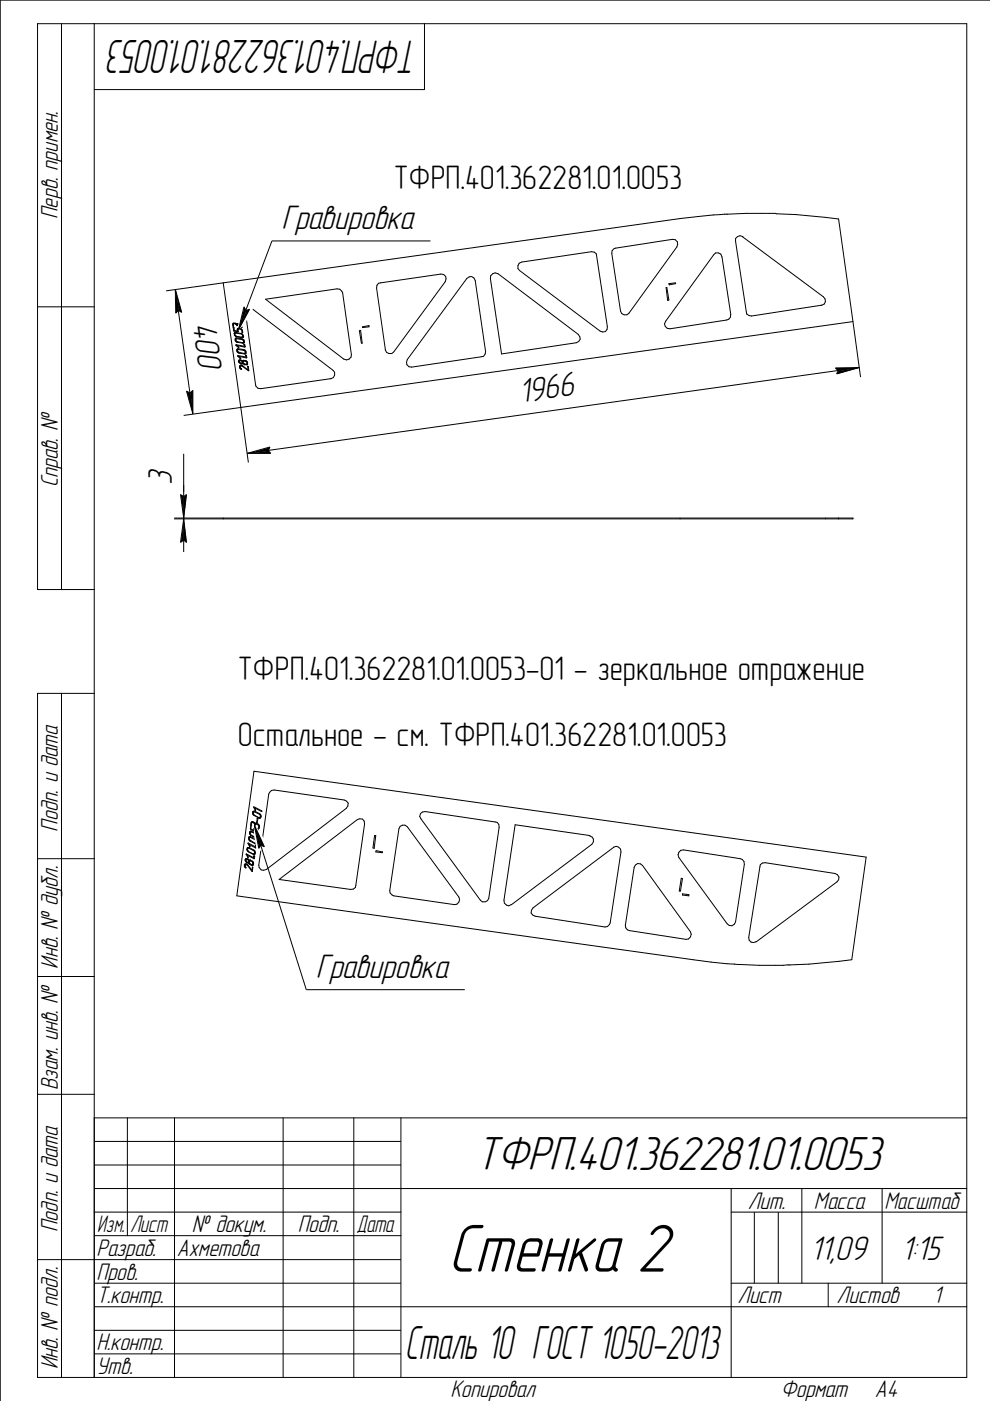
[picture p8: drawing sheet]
<svg xmlns="http://www.w3.org/2000/svg" width="210mm" height="297mm" viewBox="0 0 210 297" stroke-linecap="round" stroke-linejoin="round" font-family="sans-serif">
<g fill="none" stroke="#000" stroke-width=".21">
<path d="M-.1 0l.1 297M47.3 60l96.9-13.7a124.6 124.6 0 0 1 33.6 .1l3 21.8M47.3 60l5.4 38.1M47.3 60l-12.1 1.7M99 59l.5-.3 .5-.1 .5 .4 .3 .5 2.2 15-.1 .5-.4 .6h-.4l-14.8 2.2h-.6l-.4-.5-.1-.5 .2-.6zM104.5 58l.5-.1 .6 .1 17 12.9 .3 .5 .1 .5-.3 .5-.5 .3-15.9 2.3-2.3-16 .1-.6zM110.1 55.8l.5-.2 14.8-2.2 .6 .1 .4 .3 .1 .4 2.3 15.1-.1 .6-.3 .4-.6 .1-.5-.2-17.1-12.9-.4-.4v-.6zM130.2 52.7l12.4-2 .6 .1 .4 .5 .1 .5-.2 .6-10.2 14a1.02 1.02 0 0 1-1 .3 1.02 1.02 0 0 1-.7-.7l-1.9-12.3 .1-.6zM151.7 53.6h.6l.5 .3 .3 .6 1.8 12.2v.6l-.4 .4-.4 .1-12 1.9-.6-.1-.4-.4-.2-.5 .2-.6zM156 50.6l.4-.4 .5-.2 .6 .2 17.1 12.7 .3 .5 .1 .6-.2 .5-.6 .2-14.9 2.3-.5-.1-.5-.3zM49.4 68.6h1.4a.67 .67 0 0 1 .4 .9 .73 .73 0 0 0-.8-.8l-.1 .3a.5 .5 0 0 0-.9-.2v.4zM49.4 69.4l.2 .1 .1 .5 .7 .2v-.6l.7 .1 .4 .8h-.2v-.5l-.6-.3-.2 .1v.5l-.9-.1z"/>
<path d="M49.7 70.6l.3-.1 1.2 .2a.64 .64 0 0 1 .4 .9l-1.6-.2-.3-.3zM49.8 70.7l1.4 .1 .3 .6-1.4-.1-.2-.2zM49.9 71.8l.1-.1 1.3 .1a.54 .54 0 0 1 .5 .4 .54 .54 0 0 1-.2 .6 2.1 2.1 0 0 1-1.7-.6zM50 71.8l1.4 .2 .2 .2v.4l-.2 .1-1.2-.3-.2-.4zM50 73.1l2 .4-1.7-.2 .3 .3-.1 .1-.5-.4zM50.4 74.1l1.3 .2 .3 .2v.4l-1.5-.2-.1-.2zM50.4 73.9l1.5 .3 .3 .3v.5h-.4l-1.3-.2-.3-.3v-.4zM50.6 76.4l.5-.1 .3 .3a.72 .72 0 0 1 1.1 .2v.5h-.7l-.4-.2a.56 .56 0 0 1-.6-.1 .56 .56 0 0 1-.2-.6zM50.7 76.6h.6l.1 .4h-.4zM50.8 77.6l.4-.2 1.4 1v-.7l.1 .9-1.4-1-.4 .2 .3 .5h-.1l-.3-.3zM51 76l-.4-.4 1.6 .3 .1-.2-1.9-.2 .7 .5M51.6 76.6h.6l.2 .6h-.7z"/>
<path d="M51.7 73l.2 .3zM52.1 75.3l.1 .3zM52.5 65.5l.6-.1 .5 .2 17 12.9a1.01 1.01 0 0 1 .3 1.1 1.01 1.01 0 0 1-.8 .7l-14.8 2.1-.6-.1-.4-.4-.1-.3-2.1-15.1 .1-.6zM56.3 63.4l15.2-2.2 .6 .1 .5 .8 1.9 13.1a1.06 1.06 0 0 1-1.6 .9zM76.2 70.1l.3-.1 .3 2.8h-.2zM76.9 69.3l1.3-.3v.3l-1.3 .2zM80.3 60.1l13.2-2 .6 .1 .4 .4 .1 .5-.2 .6-10.9 14.9a1.01 1.01 0 0 1-1.1 .3 1.01 1.01 0 0 1-.7-.8l-1.9-13 .1-.6zM141.2 61h.2l.4 2.6-.2 .1zM141.8 60.1l1.4-.1 .1 .1-1.4 .3zM180.8 68.2l-141.9 19.9M180.8 68.2l1.7 11.8"/>
</g>
<g fill="#fff">
<path d="M83.5 34.6h61.1v7.1h-61.1z"/>
<path d="M39.3 67.9h8.6v12.1h-8.6z"/>
<path d="M38.9 82.2h2.5v5.5h-2.5z"/>
</g>
<path d="M39.5 82.9l.8 .4 .6-.6v5z" fill="none" stroke="#000" stroke-width=".21"/>
<path d="M39.6 83h1.3v4.5h-1.3zM40.3 82.8h.6v4.4h-.6z" fill="#000"/>
<path d="M36.7 61.4h2.5v5.6h-2.5z" fill="#fff"/>
<path d="M37.2 61.3l1.3 4.9-.7-.4-.5 .6zM37.2 61.3l3.7 26.4" fill="none" stroke="#000" stroke-width=".21"/>
<path d="M37.3 61.7h1.2v4.5h-1.2zM37.3 61.9h.5v4.5h-.5z" fill="#000"/>
<g fill="#fff">
<path d="M109.5 78.1h14.3v8.9h-14.3z"/>
<path d="M176.6 77.5h5.6v2.5h-5.6z"/>
</g>
<path d="M177.1 78l5.1-.1-4.8 1.4 .3-.7z" fill="none" stroke="#000" stroke-width=".21"/>
<path d="M177.1 78h4.6v.6h-4.6zM177.5 78h4.4v1.3h-4.4z" fill="#000"/>
<path d="M52.4 94.3h5.6v2.3h-5.6z" fill="#fff"/>
<path d="M182.2 77.9l-129.8 18.2M52.4 96.1l4.8-1.3-.3 .7 .5 .6z" fill="none" stroke="#000" stroke-width=".21"/>
<path d="M52.7 94.9h4.5v1.2h-4.5zM53.1 95.6h4.3v.5h-4.3z" fill="#000"/>
<g fill="#fff">
<path d="M59.7 43h29.5v7.1h-29.5z"/>
<path d="M50.5 64.5h3.2v5.5h-3.2z"/>
</g>
<path d="M91.3 51.1h-33.6l-7.2 18.9M51.7 65.1l.5 .7 .7-.2-2.4 4.4zM38.9 96.2v13.6M36.9 109.8h143.9v.2h-143.9M47.3 109.8v.2M177.8 109.8v.2" fill="none" stroke="#000" stroke-width=".21"/>
<path d="M50.6 65.1h1.6v4.7h-1.6zM50.6 65.6h2.3v4.3h-2.3z" fill="#000"/>
<g fill="#fff">
<path d="M30.8 98.2h7.1v4.6h-7.1z"/>
<path d="M37.7 104.3h2.4v5.5h-2.4z"/>
</g>
<path d="M38.3 104.8l.6 .5 .6-.5-.6 5zM38.9 102.8v7" fill="none" stroke="#000" stroke-width=".21"/>
<path d="M38.4 104.9h.5v4.3h-.5zM38.9 104.9h.6v4.9h-.6z" fill="#000"/>
<path d="M37.8 110.1h2.3v5.4h-2.3z" fill="#fff"/>
<g fill="none" stroke="#000" stroke-width=".21">
<path d="M38.9 110l.6 5-.6-.5-.6 .5zM38.9 109.8v7.2M52.5 179.7h.3l1.1 .6 .2 .7-.3 .2-1.1-.6-.4-.5zM52.5 179.9l.2-.1 1.1 .6a.34 .34 0 0 1 .2 .3 .34 .34 0 0 1-.3 .3l-1-.5-.2-.1zM52.6 178.8l1.7 .8v.2l-1.6-.8 .3 .4-.1 .1zM52.7 177.5l.5-.1 1 .5a.63 .63 0 0 1 0 1l-1.4-.7zM52.9 177.6l.2-.1 1.1 .6 .2 .6-.4 .1-1-.6-.2-.2zM53.1 176.4l1.3 .5 .1 .2v.4l-.2 .1-1-.5-.3-.4zM53.1 176.2l1.3 .6a.5 .5 0 0 1 .3 .5 .5 .5 0 0 1-.4 .4l-1.2-.6-.2-.3v-.4zM53.2 175v.7l.6 .4v-.4a.71 .71 0 0 1 .9 .2 .71 .71 0 0 1 .1 .8l-.1-.6-.4-.4h-.3l-.1 .5-.8-.4zM53.3 174.4l.3-.2 .5 .4a.66 .66 0 0 1 .8 .2 .66 .66 0 0 1 0 .8v-.4a.49 .49 0 0 0-.7-.4l-.2 .1-.1-.4-.2-.1h-.3l-.1 .4h-.1zM53.6 172.1l.4-.1 1 .5 .4 .5-.1 .3-.4 .2-1.1-.7-.2-.2z"/>
<path d="M53.8 171.1l1.7 .9v.1l-1.5-.8 .1 .5zM53.8 172.2l.1-.1 1.2 .6 .1 .6h-.3l-1-.5-.2-.2zM53.8 163.5l129.8 18.2-3 21.8a116.6 116.6 0 0 1-33.6 0l-96.8-13.6zM54.2 179.2l.2 .2h-.2zM54.5 173.5l.2 .1-.3 .8zM57.1 168l.5-.4 .6-.1 14.8 2.1 .5 .3 .3 .4-.1 .6-.3 .5-16.9 12.9-.6 .2-.5-.1-.5-.5v-.5l2.1-15.1zM79.4 177.2h.3l-.4 2.7-.2-.1zM84.8 175.2l.5-.3h.6l.5 .4 10.9 14.9a1.06 1.06 0 0 1-.9 1.6l-12.9-1.9-.8-.6-.1-.5 2-13.1zM89.2 172.5l.4-.3 .6-.1 15.2 2.3 .3 .4 .1 .6-2.2 15a1.02 1.02 0 0 1-.7 .8 1.02 1.02 0 0 1-1-.3l-12.7-17.3-.2-.5zM109.2 174.9l15.9 2.3a1.11 1.11 0 0 1 .4 1.8l-17 12.8-.6 .3-.5-.2-.5-.4-.1-.6zM51.8 183.3l.2-.1h.3l1.1 1.3 .2-.7-.1 1-1.2-1.5h-.3l-.1 .2 .3 .4-.1 .1-.3-.2zM52.1 182.1h.6l.2 .3a.69 .69 0 0 1 .7 .3 .69 .69 0 0 1 0 .8l-1-.5a.67 .67 0 0 1-.5-.9z"/>
<path d="M52.2 181.1v-.1l1.7 .9v.2l-1.5-.8 .3 .4-.1 .1zM52.2 182.2h.4l.1 .2v.3h-.4l-.1-.1zM52.7 182.9v.1M52.9 182.6l.2-.1 .5 .3v.4a.53 .53 0 0 1-.8-.4zM53.8 181.5l.2 .1-.1 .1-.1-.1zM59.2 186.5l16.6-12.7 .5-.2 .6 .1 .3 .4 .1 .6-1.9 13v.5l-.5 .3-.6 .1zM79.8 180.4l1.3 .2-.1 .2-1.3-.2zM113 192.5l17.1-12.9a1.02 1.02 0 0 1 1.1 0 1.02 1.02 0 0 1 .5 1l-2.3 15.1-.6 .8h-.5l-14.8-2.2-.6-.3-.3-.4 .1-.6zM134.7 183.4l.5-.3 .6 .1 .4 .3 10.2 14.1a1.06 1.06 0 0 1-.9 1.6l-12.1-1.9-.4-.2-.3-.4-.1-.5 1.9-12.3zM143.9 180.7l.5-.4 .5-.1 12.1 1.9 .4 .1 .3 .5 .1 .5-1.8 12.2-.3 .5-.5 .4-.6-.1-.4-.3-10.3-14.1-.1-.6zM144.4 186.2l.3 .1-.4 2.6h-.3zM144.7 189.5l1.3 .2v.2l-1.3-.1z"/>
<path d="M161.2 183.3l.4-.3 .6-.1 14.8 2.3 .5 .2 .4 .6-.1 .5-.3 .5-17.1 12.7a1.04 1.04 0 0 1-1.1 0 1.04 1.04 0 0 1-.6-1z"/>
</g>
<path d="M38.4 110.7h.5v4.3h-.5zM38.9 110.1h.6v4.9h-.6z" fill="#000"/>
<g fill="#fff">
<path d="M50.5 138.6h132.9v7.1h-132.9z"/>
<path d="M50.5 152.6h103.7v7.1h-103.7z"/>
<path d="M67 201.7h29.5v7.1h-29.5z"/>
<path d="M53.8 175h3v5.5h-3z"/>
</g>
<g fill="none" stroke="#000" stroke-width=".21">
<path d="M13 5v120M20 5v287M90 5v14h-70M210 0h-210v297M8 65.1h12M20 125h-12v-120h197v287h-197v-145h12M13 147v145M53.9 174.9l2.1 4.6-.7-.3-.4 .7zM53.9 174.9l11 34.9h33.7M8 182.1h12M8 207h12M8 232h12"/>
<path d="M20 237h185M27 237v25M37 237v55M60 237v55M75 237v55M85 237v55M20 247h65M20 252h185M20 242h65M20 257h65M155 252v40M155 257h50"/>
<path d="M159.9 257v15.1M165 257v15.1M170 252v20.1M187 252v20.1M8 267.1h77M20 272.1h65M20 277.1h185M20 262h65M155 272.1h50M175.6 272.1v5M20 282.1h65M20 287h65"/>
</g>
<path d="M54 175.2h2v4.3h-2zM54 175.3h1.3v4.6h-1.3z" fill="#000"/>
<text font-size="15" x="95" y="269.6">Стенка 2</text>
<text font-size="10.5" x="100.9" y="248.1">ТФРП.401.362281.01.0053</text>
<text font-size="10.4" x="88.7" y="8.5" transform="rotate(-180 88.7 8.5)">ТФРП.401.362281.01.0053</text>
<text font-size="10.3" x="85.9" y="288.1">Сталь 10 ГОСТ 1050-2013</text>
<g font-size="7.5">
<text x="59.7" y="48.5">Гравировка</text>
<text x="40.8" y="68.6" transform="rotate(82 40.8 68.6)">400</text>
<text x="110.3" y="85.5" transform="rotate(-8 110.3 85.5)">1966</text>
<text x="36.4" y="102.8" transform="rotate(-90 36.4 102.8)">3</text>
<text x="67" y="207.3">Гравировка</text>
<text x="171.8" y="267.1">11,09</text>
<text x="191.1" y="267.1">1:15</text>
</g>
<g font-size="7.2">
<text x="83.5" y="40.2">ТФРП.401.362281.01.0053</text>
<text x="50.5" y="144.2">ТФРП.401.362281.01.0053-01 - зеркальное отражение</text>
<text x="50.5" y="158.2">Остальное - см. ТФРП.401.362281.01.0053</text>
</g>
<g font-size="5.3">
<text x="12.3" y="46.4" transform="rotate(-90 12.3 46.4)">Перв. примен.</text>
<text x="12.3" y="103.3" transform="rotate(-90 12.3 103.3)">Справ. №</text>
<text x="12.3" y="176.3" transform="rotate(-90 12.3 176.3)">Подп. и дата</text>
<text x="12.3" y="205.3" transform="rotate(-90 12.3 205.3)">Инв. № дубл.</text>
<text x="12.3" y="231.1" transform="rotate(-90 12.3 231.1)">Взам. инв. №</text>
<text x="158.6" y="256.3">Лит.</text>
<text x="172.6" y="256.3">Масса</text>
<text x="12.3" y="261.3" transform="rotate(-90 12.3 261.3)">Подп. и дата</text>
<text x="40.6" y="261.3">№ докум.</text>
<text x="63.2" y="261.3">Подп.</text>
<text x="20.5" y="266.3">Разраб.</text>
<text x="37.5" y="266.3">Ахметова</text>
<text x="20.5" y="271.3">Пров.</text>
<text x="20.5" y="276.3">Т.контр.</text>
<text x="156.4" y="276.3">Лист</text>
<text x="177.4" y="276.3">Листов</text>
<text x="197.9" y="276.3">1</text>
<text x="20.5" y="286.3">Н.контр.</text>
<text x="12.3" y="290.4" transform="rotate(-90 12.3 290.4)">Инв. № подл.</text>
<text x="20.5" y="291.3">Утв.</text>
<text x="95.5" y="296.3">Копировал</text>
<text x="165.5" y="296.3">Формат</text>
<text x="185.5" y="296.3">A4</text>
</g>
<g font-size="5.2">
<text x="187.5" y="256.3">Масштаб</text>
<text x="20.6" y="261.3">Изм.</text>
<text x="27.6" y="261.3">Лист</text>
<text x="75.6" y="261.3">Дата</text>
</g>
</svg>
